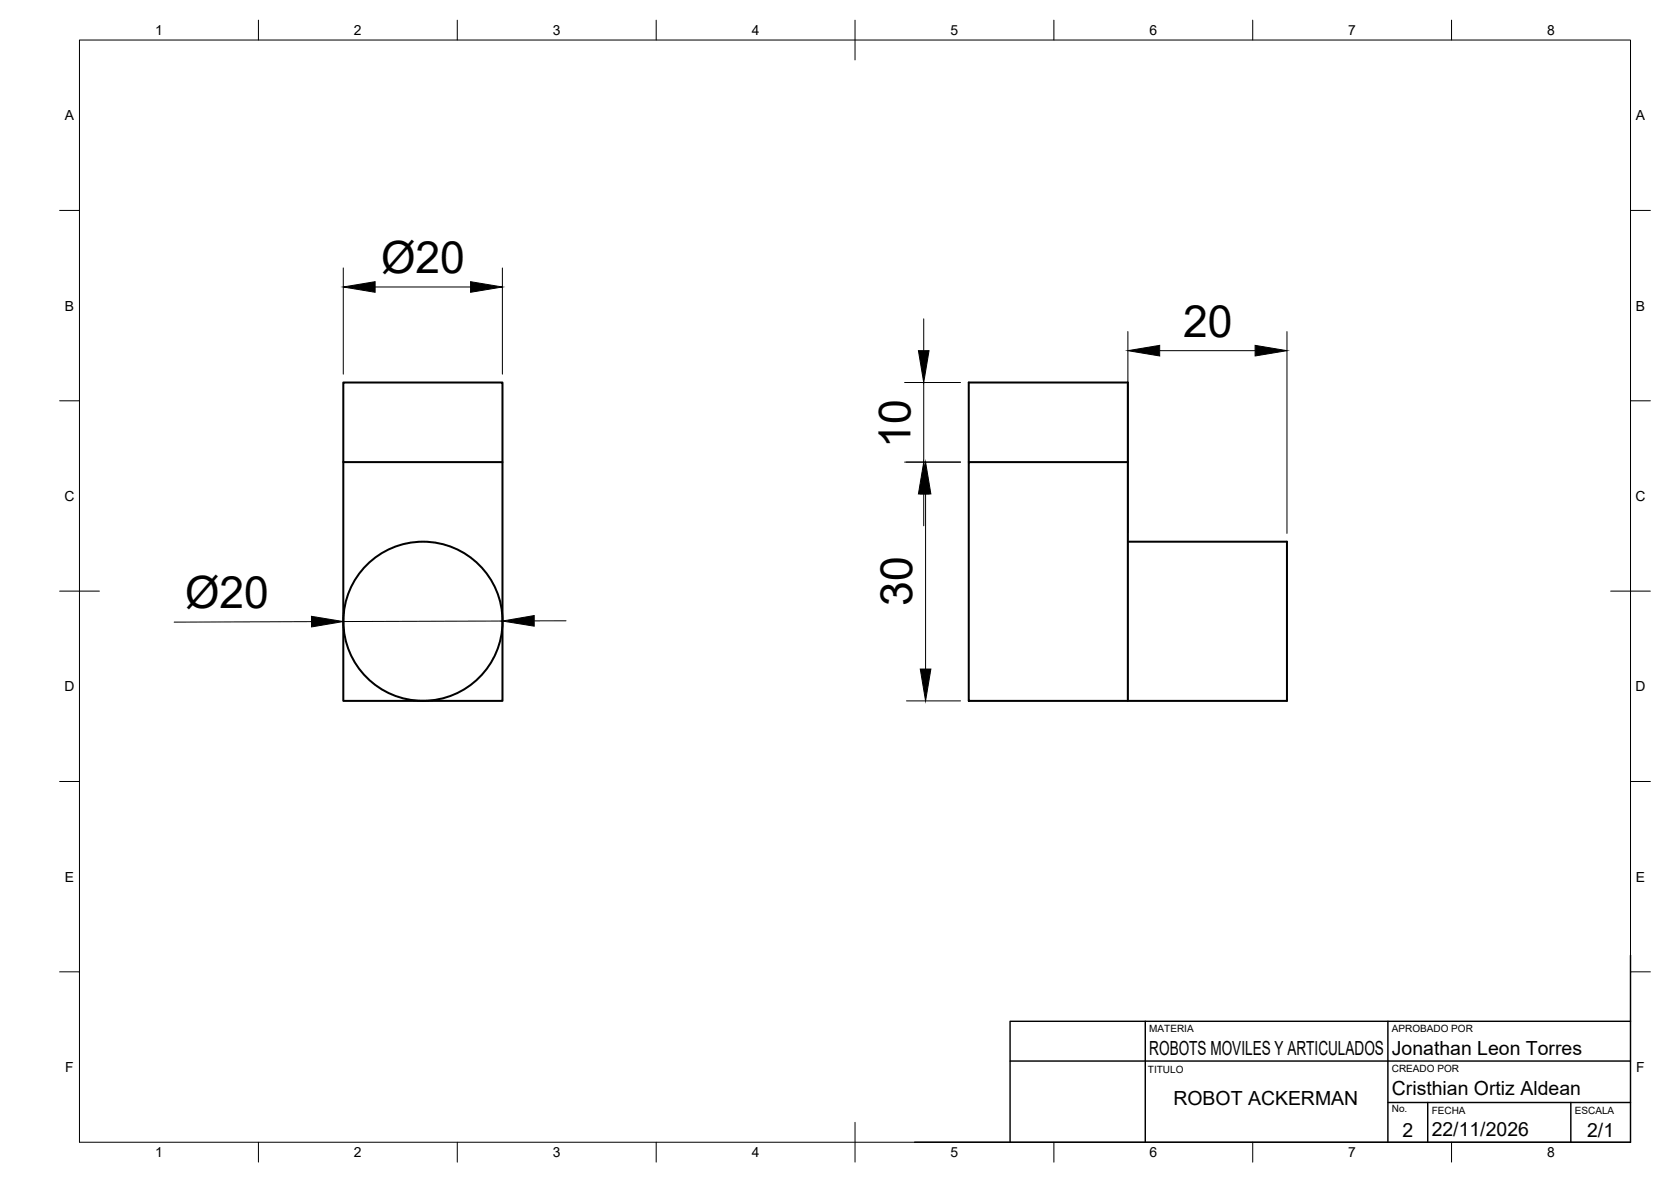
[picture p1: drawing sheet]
<svg xmlns="http://www.w3.org/2000/svg" width="420mm" height="297mm" viewBox="0 0 420 297" stroke-linecap="round" stroke-linejoin="round" font-family="sans-serif">
<!-- layer: Visible -->
<g fill="none" stroke="#000" stroke-width=".51">
<path d="M86.3 116.1h40v60h-40zM86.3 116.1v-20h40v20M243.6 116.1h40v60h-40zM243.6 116.1v-20h40v20M283.6 136.1h40v40h-40"/>
<circle cx="106.4" cy="156.1" r="20"/>
</g>
<!-- layer: BORDER -->
<g fill="none" stroke="#000" stroke-width=".25">
<path d="M20 10.1h390v276.9h-390zM65 5.1v5M115 5.1v5M165 5.1v5M215 5.1v10M265 5.1v5M315 5.1v5M365 5.1v5M15 52.9h5M410 52.9h5M15 100.7h5M410 100.7h5"/>
<path d="M15 148.6h10M405 148.6h10M15 196.4h5M410 196.4h5M15 244.2h5M410 244.2h5M65 287v5M115 287v5M165 287v5M215 282.1v9.9M265 287v5M315 287v5"/>
<path d="M365 287v5"/>
</g>
<!-- layer: TITLEBLOCK -->
<path d="M288 256.7v30.3M349 256.7v30.3M410 256.7h-156v30.3M410 240.1v46.9h-180M254 266.6h156M349 277.1h61M359 277.1v9.9M395 277.1v9.9" fill="none" stroke="#000" stroke-width=".36"/>
<!-- layer: FD_Dimensions -->
<g fill="none" stroke="#000" stroke-width=".25">
<path d="M86.3 67.3v26.7M94.3 72.1h24M126.3 67.3v26.7M227.5 96.1h14M232.3 80.1v8M232.3 96.1v20M283.6 83.3v50.7M291.6 88.1h24M323.6 83.3v50.7M227.5 116.1h14M232.3 124.1v8M232.7 124.1v44"/>
<path d="M78.3 156.2l-34.5 .1M126.3 156.1l-40 .1M142.3 156h-8M227.9 176.1h13.6"/>
</g>
<path d="M86.3 72.1l8-1.3v2.7zM118.3 70.8l8 1.3-8 1.4zM230.9 88.1h2.7l-1.3 8zM283.6 88.1l8-1.3v2.7zM315.6 86.8l8 1.3-8 1.4zM232.3 116.1l1.3 8h-2.7zM232.7 116.1l1.4 8h-2.7zM78.3 154.9l8 1.3-8 1.4zM126.3 156.1l8-1.4v2.7zM231.4 168.1h2.7l-1.4 8z" fill="#000" stroke="#000" stroke-width=".25"/>
<g font-size="11.2">
<text x="95.8" y="68.6">Ø20</text>
<text x="297.5" y="84.8">20</text>
<text x="228.9" y="112.7" transform="rotate(-90 228.9 112.7)">10</text>
<text x="46.5" y="152.8">Ø20</text>
<text x="229.4" y="152.3" transform="rotate(-90 229.4 152.3)">30</text>
</g>
<g font-size="4.9">
<text x="289" y="265.2">ROBOTS MOVILES Y ARTICULADOS</text>
<text x="350" y="265.2">Jonathan Leon Torres</text>
<text x="350" y="275.2">Cristhian Ortiz Aldean</text>
<text x="295.1" y="277.7">ROBOT ACKERMAN</text>
<text x="352.6" y="285.7">2</text>
<text x="360" y="285.5">22/11/2026</text>
<text x="399.1" y="285.7">2/1</text>
</g>
<g font-size="3.5">
<text x="39" y="8.8">1</text>
<text x="89" y="8.8">2</text>
<text x="139" y="8.8">3</text>
<text x="189" y="8.8">4</text>
<text x="239" y="8.8">5</text>
<text x="289" y="8.8">6</text>
<text x="339" y="8.8">7</text>
<text x="389" y="8.8">8</text>
<text x="16.3" y="30.2">A</text>
<text x="411.3" y="30.2">A</text>
<text x="16.3" y="78">B</text>
<text x="411.3" y="78">B</text>
<text x="16.2" y="125.9">C</text>
<text x="411.2" y="125.9">C</text>
<text x="16.2" y="173.7">D</text>
<text x="411.2" y="173.7">D</text>
<text x="16.3" y="221.6">E</text>
<text x="411.3" y="221.6">E</text>
<text x="16.4" y="269.4">F</text>
<text x="411.4" y="269.4">F</text>
<text x="39" y="290.8">1</text>
<text x="89" y="290.8">2</text>
<text x="139" y="290.8">3</text>
<text x="189" y="290.8">4</text>
<text x="239" y="290.8">5</text>
<text x="289" y="290.8">6</text>
<text x="339" y="290.8">7</text>
<text x="389" y="290.8">8</text>
</g>
<g font-size="2.5">
<text x="289" y="259.4">MATERIA</text>
<text x="350" y="259.4">APROBADO POR</text>
<text x="288.6" y="269.8">TITULO</text>
<text x="350" y="269.5">CREADO POR</text>
<text x="350" y="279.4">No.</text>
<text x="360" y="279.9">FECHA</text>
<text x="396" y="279.9">ESCALA</text>
</g>
</svg>
